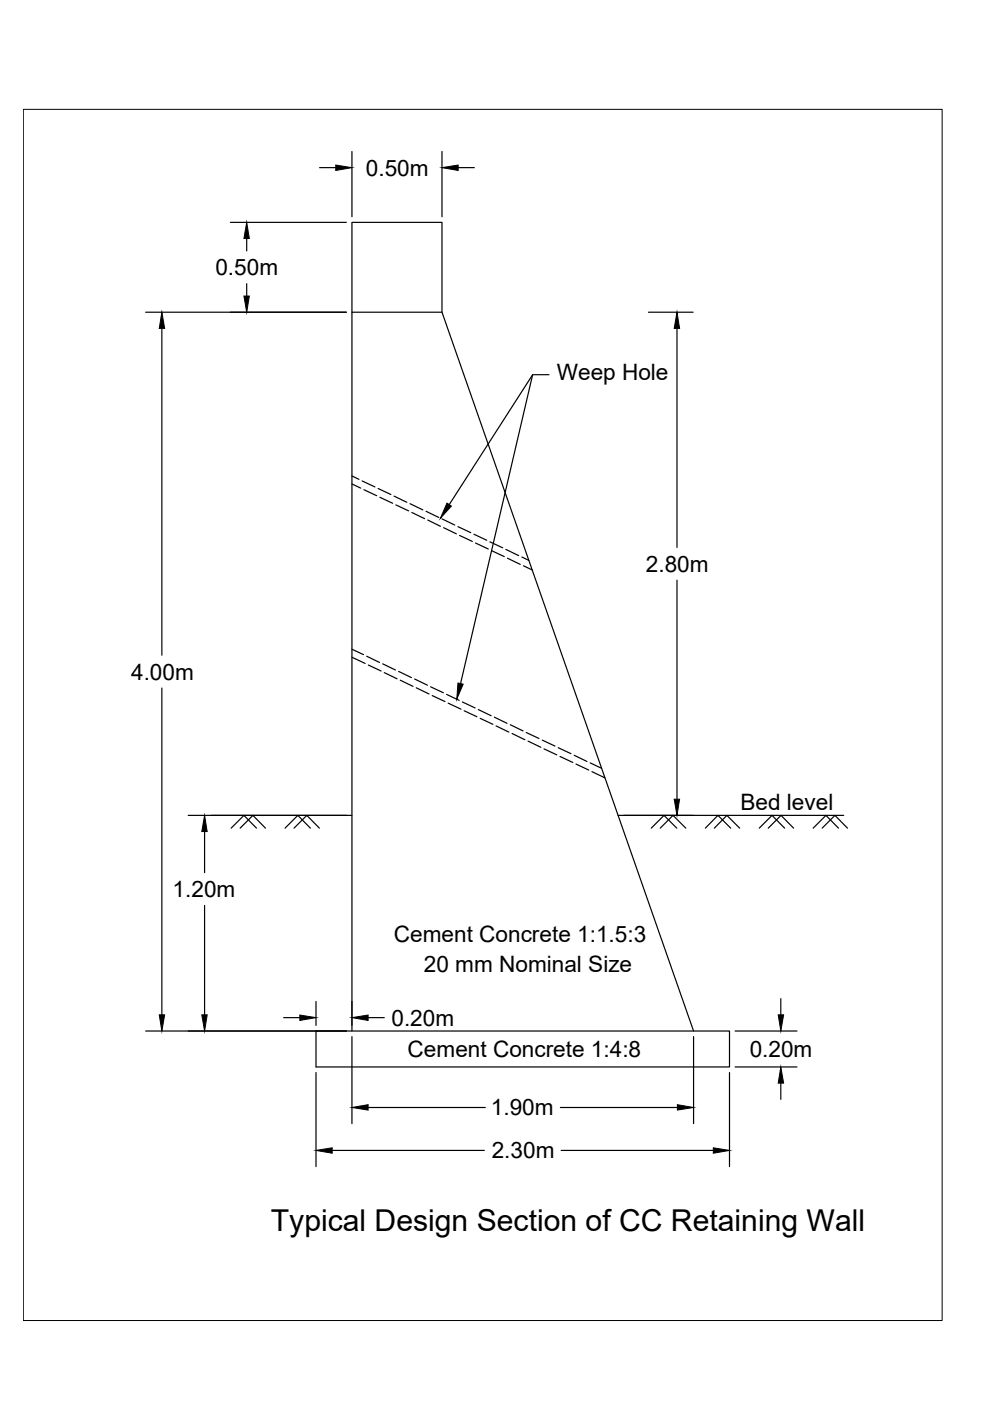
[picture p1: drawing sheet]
<svg xmlns="http://www.w3.org/2000/svg" width="210mm" height="297mm" viewBox="0 0 210 297" stroke-linecap="round" stroke-linejoin="round" font-family="sans-serif">
<!-- layer: 0 -->
<g fill="none" stroke="#000" stroke-width=".25">
<path d="M67.8 35.5h3.4M74.6 32.1v13.9M93.7 32.1v13.9M97.1 35.5h3.5M48.8 47.1h24.6M52.3 50.6v2.6M30.9 66.2h42.5M34.3 69.6v69.3M52.3 60.1v2.7M74.6 66.2v-19.1h19.1v19.1l53.4 152.4M93.7 66.2h-19.1v152.4M112.9 79.4l-15.3 65.5"/>
<path d="M116.4 79.4h-3.5l-17.7 27.6M137.5 66.2h9.5M143.5 69.6v46.5M74.6 102.6l1.9 .9M74.6 100.9l1.5 .7M76.8 102l2.7 1.2M77.2 103.8l2.7 1.3M80.2 103.6l2.7 1.2M80.5 105.4l2.8 1.3M83.6 105.2l2.7 1.3M83.9 107l2.7 1.3M86.9 106.8l2.7 1.3"/>
<path d="M87.3 108.7l2.7 1.3M90.3 108.4l2.7 1.3M90.7 110.3l2.7 1.3M93.7 110l2.7 1.3M94.1 111.9l2.7 1.3M97.1 111.7l2.7 1.2M97.4 113.5l2.7 1.3M100.5 113.3l2.7 1.2M100.8 115.1l2.7 1.3M103.9 114.9l2.7 1.2M104.2 116.7l2.7 1.3M107.3 116.5l2.7 1.3"/>
<path d="M107.6 118.3l2.7 1.4M110.6 118.1l1.5 .7M111 120l1.8 .8M74.6 139.3l2.8 1.4M74.6 137.7l2.5 1.1M77.8 139.1l2.7 1.3M143.5 123v46.4M34.3 145.9v69.3M78.1 141l2.7 1.3M81.1 140.7l2.7 1.4M81.5 142.6l2.7 1.3M84.5 142.4l2.7 1.3"/>
<path d="M84.9 144.2l2.7 1.3M87.9 144l2.7 1.3M88.3 145.8l2.7 1.3M91.3 145.6l2.7 1.3M91.6 147.5l2.7 1.2M94.7 147.2l2.7 1.3M95 149.1l2.7 1.3M98 148.8l2.7 1.3M98.4 150.7l2.7 1.3M101.4 150.4l2.7 1.4M101.8 152.3l2.7 1.3M104.8 152l2.7 1.4"/>
<path d="M105.2 153.9l2.7 1.3M108.2 153.7l2.7 1.3M108.6 155.5l2.7 1.3M111.6 155.3l2.7 1.3M112 157.1l2.7 1.3M115 156.9l2.7 1.3M115.3 158.8l2.8 1.2M118.3 158.5l2.8 1.3M39.9 172.9h34.7M43.4 176.3v8.7M49 175.6l2.7-2.7 2.7 2.7M50.9 175.6l2.7-2.7 2.7 2.7"/>
<path d="M60.4 175.6l2.7-2.7 2.7 2.7M62.3 175.6l2.8-2.7 2.6 2.7M118.7 160.4l2.7 1.3M121.7 160.1l2.7 1.3M122.1 162l2.7 1.3M125.1 161.7l2.4 1.2M125.5 163.6l2.8 1.3M131 172.9h47.9M138.1 175.6l2.7-2.7 2.7 2.7M140 175.6l2.7-2.7 2.7 2.7M149.5 175.6l2.7-2.7 2.7 2.7M151.5 175.6l2.6-2.7 2.7 2.7"/>
<path d="M161 175.6l2.7-2.7 2.7 2.7M162.9 175.6l2.7-2.7 2.7 2.7M172.4 175.6l2.7-2.7 2.7 2.7M174.3 175.6l2.7-2.7 2.7 2.7M43.4 192v23.2M30.9 218.6h42.5M60.1 215.8h3.5M67 218.6h87.7v7.6h-87.7zM67 212.3v5.1M74.6 212.3v5.1M74.6 219.8v18.4M78 215.8h3.5"/>
<path d="M147.1 219.8v18.4M155.9 218.6h13.1M165.6 211.7v3.5M67 227.4v19.9M78 234.8h24.9M118.8 234.8h24.8M154.7 227.4v19.9M155.9 226.2h13.1M165.6 229.6v3.5M70.4 243.9h32.3M119 243.9h32.2"/>
</g>
<g fill="#000" stroke="#000" stroke-width=".21">
<path d="M71.2 35l3.4 .5-3.4 .6zM93.7 35.5l3.4-.5v1.1zM52.3 47.1l.6 3.5h-1.2zM34.3 66.2l.6 3.4h-1.1zM51.7 62.8h1.2l-.6 3.4zM143.5 66.2l.6 3.4h-1.2zM94.8 106.7l.9 .6-2.3 2.6zM97.1 144.8l1.1 .3-1.4 3.1zM43.4 172.9l.5 3.4h-1.1zM142.9 169.4h1.2l-.6 3.5zM33.8 215.2h1.1l-.6 3.4zM42.8 215.2h1.1l-.5 3.4z"/>
<path d="M63.6 215.2l3.4 .6-3.4 .6zM74.6 215.8l3.4-.6v1.2zM165 215.2h1.1l-.5 3.4zM74.6 234.8l3.4-.6v1.2zM143.6 234.2l3.5 .6-3.5 .6zM165.6 226.2l.5 3.4h-1.1zM67 243.9l3.4-.5v1.1zM151.2 243.4l3.5 .5-3.5 .6z"/>
</g>
<path d="M4.9 23.2h194.9v256.8h-194.9z" fill="none" stroke="#000" stroke-width=".21"/>
<text font-size="6.4" x="57.4" y="261">Typical Design Section of CC Retaining Wall</text>
<g font-size="4.8">
<text x="77.6" y="37.2">0.50m</text>
<text x="45.7" y="58.4">0.50m</text>
<text x="118.1" y="80.7">Weep Hole</text>
<text x="136.9" y="121.2">2.80m</text>
<text x="27.8" y="144.1">4.00m</text>
<text x="157" y="171.7">Bed level</text>
<text x="36.6" y="190.2">1.20m</text>
<text x="83.5" y="199.7">Cement Concrete 1:1.5:3</text>
<text x="89.9" y="206">20 mm Nominal Size</text>
<text x="83" y="217.5">0.20m</text>
<text x="86.4" y="224">Cement Concrete 1:4:8</text>
<text x="158.9" y="224.1">0.20m</text>
<text x="104.1" y="236.5">1.90m</text>
<text x="104.3" y="245.6">2.30m</text>
</g>
</svg>
